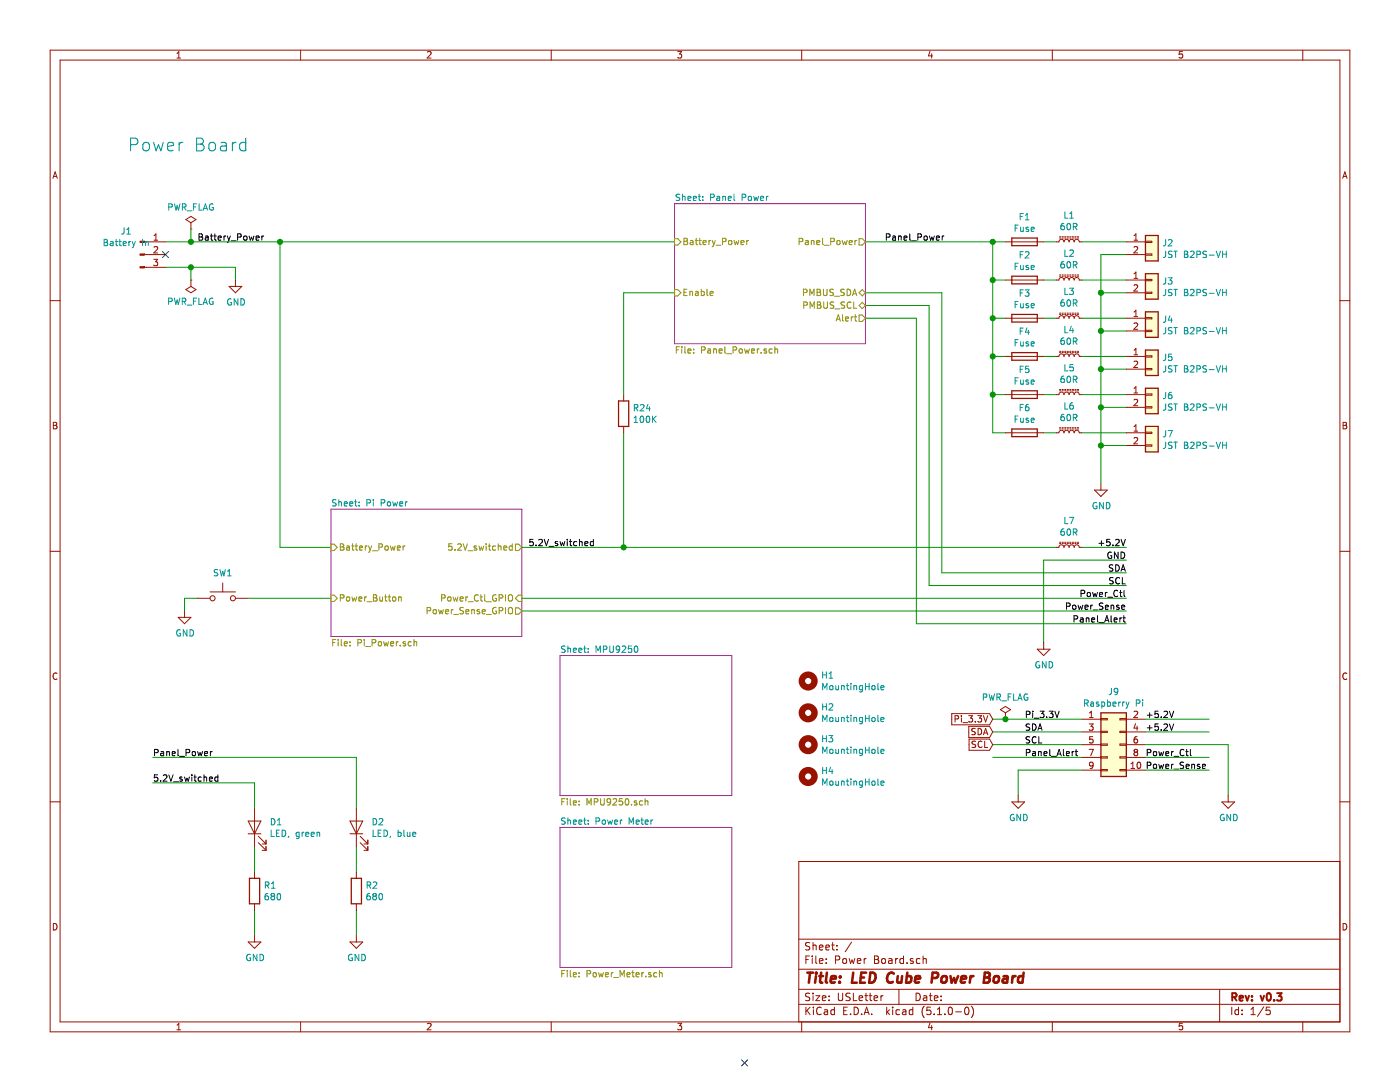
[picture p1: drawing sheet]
EESchema Schematic File Version 4
LIBS:Power Board-cache
EELAYER 29 0
EELAYER END
$Descr USLetter 11000 8500
encoding utf-8
Sheet 1 5
Title "LED Cube Power Board"
Date ""
Rev "v0.3"
Comp ""
Comment1 ""
Comment2 ""
Comment3 ""
Comment4 ""
$EndDescr
$Comp
L power:PWR_FLAG #FLG01
U 1 1
P 1500 1800
F 0 "#FLG01" H 1500 1875 50  0001 C CNN
F 1 "PWR_FLAG" H 1500 1973 50  0000 C CNN
F 2 "" H 1500 1800 50  0001 C CNN
F 3 "~" H 1500 1800 50  0001 C CNN
	1    1500 1800
	1    0    0    -1  
$EndComp
$Comp
L power:PWR_FLAG #FLG02
U 1 1
P 1500 2200
F 0 "#FLG02" H 1500 2275 50  0001 C CNN
F 1 "PWR_FLAG" H 1500 2373 50  0000 C CNN
F 2 "" H 1500 2200 50  0001 C CNN
F 3 "~" H 1500 2200 50  0001 C CNN
	1    1500 2200
	-1   0    0    1   
$EndComp
Wire Wire Line
	1300 2100 1500 2100
Wire Wire Line
	1500 2100 1500 2200
Wire Wire Line
	1300 1900 1500 1900
Wire Wire Line
	1500 1900 1500 1800
Wire Wire Line
	1500 2100 1850 2100
Wire Wire Line
	1850 2100 1850 2200
Connection ~ 1500 2100
$Comp
L power:GND #PWR02
U 1 1
P 1850 2200
F 0 "#PWR02" H 1850 1950 50  0001 C CNN
F 1 "GND" H 1855 2027 50  0000 C CNN
F 2 "" H 1850 2200 50  0001 C CNN
F 3 "" H 1850 2200 50  0001 C CNN
	1    1850 2200
	1    0    0    -1  
$EndComp
Wire Wire Line
	2200 1900 2200 4300
Connection ~ 1500 1900
$Comp
L power:GND #PWR01
U 1 1
P 1450 4800
F 0 "#PWR01" H 1450 4550 50  0001 C CNN
F 1 "GND" H 1455 4627 50  0000 C CNN
F 2 "" H 1450 4800 50  0001 C CNN
F 3 "" H 1450 4800 50  0001 C CNN
	1    1450 4800
	1    0    0    -1  
$EndComp
Wire Wire Line
	1550 4700 1450 4700
Wire Wire Line
	1450 4700 1450 4800
Wire Wire Line
	8850 4300 8500 4300
Wire Wire Line
	8850 4400 8200 4400
Wire Wire Line
	8200 4400 8200 5050
$Comp
L power:GND #PWR05
U 1 1
P 8200 5050
F 0 "#PWR05" H 8200 4800 50  0001 C CNN
F 1 "GND" H 8205 4877 50  0000 C CNN
F 2 "" H 8200 5050 50  0001 C CNN
F 3 "" H 8200 5050 50  0001 C CNN
	1    8200 5050
	1    0    0    -1  
$EndComp
Wire Wire Line
	2600 4300 2200 4300
Wire Wire Line
	1950 4700 2600 4700
$Sheet
S 2600 4000 1500 1000
U 5C958DBD
F0 "Pi Power" 50
F1 "Pi_Power.sch" 50
F2 "Power_Ctl_GPIO" I R 4100 4700 50 
F3 "Power_Sense_GPIO" O R 4100 4800 50 
F4 "Power_Button" I L 2600 4700 50 
F5 "5.2V_switched" O R 4100 4300 50 
F6 "Battery_Power" I L 2600 4300 50 
$EndSheet
Wire Wire Line
	4900 4300 4900 3400
Text Label 8850 4300 2    50   ~ 0
+5.2V
Text Label 8850 4400 2    50   ~ 0
GND
Text Label 8850 4500 2    50   ~ 0
SDA
Text Label 8850 4600 2    50   ~ 0
SCL
Text Label 8850 4700 2    50   ~ 0
Power_Ctl
Text Label 8850 4800 2    50   ~ 0
Power_Sense
Wire Wire Line
	2000 6350 2000 6150
Wire Wire Line
	2000 6650 2000 6850
Wire Wire Line
	2000 7150 2000 7350
$Comp
L power:GND #PWR?
U 1 1
P 2000 7350
AR Path="/5C958DBD/5CC4DF21" Ref="#PWR?"  Part="1" 
AR Path="/5CC4DF21" Ref="#PWR03"  Part="1" 
F 0 "#PWR03" H 2000 7100 50  0001 C CNN
F 1 "GND" H 2005 7177 50  0000 C CNN
F 2 "" H 2000 7350 50  0001 C CNN
F 3 "" H 2000 7350 50  0001 C CNN
	1    2000 7350
	1    0    0    -1  
$EndComp
Text Label 4150 4300 0    50   ~ 0
5.2V_switched
Text Label 1550 1900 0    50   ~ 0
Battery_Power
Wire Wire Line
	2800 6350 2800 5950
Wire Wire Line
	2800 6650 2800 6850
Wire Wire Line
	2800 7150 2800 7350
$Comp
L power:GND #PWR?
U 1 1
P 2800 7350
AR Path="/5C958DBD/5C9C846C" Ref="#PWR?"  Part="1" 
AR Path="/5C9C846C" Ref="#PWR04"  Part="1" 
F 0 "#PWR04" H 2800 7100 50  0001 C CNN
F 1 "GND" H 2805 7177 50  0000 C CNN
F 2 "" H 2800 7350 50  0001 C CNN
F 3 "" H 2800 7350 50  0001 C CNN
	1    2800 7350
	1    0    0    -1  
$EndComp
Wire Wire Line
	1200 6150 2000 6150
Wire Wire Line
	2800 5950 1200 5950
Text Label 1200 5950 0    50   ~ 0
Panel_Power
Text Label 1200 6150 0    50   ~ 0
5.2V_switched
Wire Wire Line
	8850 2000 8650 2000
Wire Wire Line
	8650 2000 8650 2300
Wire Wire Line
	8850 2300 8650 2300
Connection ~ 8650 2300
Wire Wire Line
	8650 2300 8650 2600
Wire Wire Line
	8850 2600 8650 2600
Connection ~ 8650 2600
Wire Wire Line
	8650 2600 8650 2900
Wire Wire Line
	8850 2900 8650 2900
Connection ~ 8650 2900
Wire Wire Line
	8650 2900 8650 3200
Wire Wire Line
	8850 3200 8650 3200
Connection ~ 8650 3200
Wire Wire Line
	8650 3200 8650 3500
Wire Wire Line
	8850 3500 8650 3500
Connection ~ 8650 3500
Wire Wire Line
	8650 3500 8650 3800
$Comp
L power:GND #PWR06
U 1 1
P 8650 3800
F 0 "#PWR06" H 8650 3550 50  0001 C CNN
F 1 "GND" H 8655 3627 50  0000 C CNN
F 2 "" H 8650 3800 50  0001 C CNN
F 3 "" H 8650 3800 50  0001 C CNN
	1    8650 3800
	1    0    0    -1  
$EndComp
Wire Wire Line
	8850 1900 8500 1900
Wire Wire Line
	8850 3400 8500 3400
Wire Wire Line
	7900 1900 7800 1900
Wire Wire Line
	7800 1900 7800 2200
Wire Wire Line
	7800 3400 7900 3400
Connection ~ 2200 1900
Wire Wire Line
	8850 3100 8500 3100
Wire Wire Line
	8200 2800 8300 2800
Wire Wire Line
	8850 2500 8500 2500
Wire Wire Line
	8850 2200 8500 2200
Wire Wire Line
	7900 2200 7800 2200
Connection ~ 7800 2200
Wire Wire Line
	7800 2200 7800 2500
Wire Wire Line
	7800 2500 7900 2500
Connection ~ 7800 2500
Wire Wire Line
	7800 2500 7800 2800
Wire Wire Line
	7900 2800 7800 2800
Connection ~ 7800 2800
Wire Wire Line
	7800 2800 7800 3100
Wire Wire Line
	7800 3100 7900 3100
Connection ~ 7800 3100
Wire Wire Line
	7800 3100 7800 3400
Connection ~ 4900 4300
Text Notes 1000 1200 0    100  ~ 0
Power Board
Text Label 8850 4900 2    50   ~ 0
Panel_Alert
Connection ~ 7800 1900
Wire Wire Line
	4900 4300 4100 4300
Wire Wire Line
	1500 1900 2200 1900
Wire Wire Line
	7200 4900 8850 4900
Wire Wire Line
	7200 2500 7200 4900
Wire Wire Line
	6800 2500 7200 2500
Wire Wire Line
	2200 1900 5300 1900
Text Label 6950 1900 0    50   ~ 0
Panel_Power
Wire Wire Line
	6800 1900 7800 1900
Wire Wire Line
	8300 4300 4900 4300
Wire Wire Line
	7300 2400 6800 2400
Wire Wire Line
	8850 4500 7400 4500
Wire Wire Line
	7300 4600 8850 4600
Wire Wire Line
	4100 4800 8850 4800
Wire Wire Line
	8850 4700 4100 4700
Wire Wire Line
	7300 4600 7300 2400
Wire Wire Line
	7400 2300 7400 4500
Wire Wire Line
	6800 2300 7400 2300
Wire Wire Line
	4900 2300 5300 2300
$Sheet
S 5300 1600 1500 1100
U 5C9A7F1E
F0 "Panel Power" 50
F1 "Panel_Power.sch" 50
F2 "Battery_Power" I L 5300 1900 50 
F3 "Enable" I L 5300 2300 50 
F4 "PMBUS_SCL" B R 6800 2400 50 
F5 "PMBUS_SDA" B R 6800 2300 50 
F6 "Panel_Power" O R 6800 1900 50 
F7 "Alert" O R 6800 2500 50 
$EndSheet
Wire Wire Line
	8300 1900 8200 1900
Wire Wire Line
	8300 2200 8200 2200
Wire Wire Line
	8300 2500 8200 2500
Wire Wire Line
	8500 2800 8850 2800
Wire Wire Line
	8300 3100 8200 3100
Wire Wire Line
	8300 3400 8200 3400
$Comp
L Device:L_Core_Ferrite_Small L1
U 1 1
P 8400 1900
F 0 "L1" V 8605 1900 50  0000 C CNN
F 1 "60R" V 8514 1900 50  0000 C CNN
F 2 "Inductor_SMD:L_1206_3216Metric" H 8400 1900 50  0001 C CNN
F 3 "https://ds.yuden.co.jp/TYCOMPAS/ut/detail?pn=FBMJ3216HM600-T%20%20&u=M" H 8400 1900 50  0001 C CNN
F 4 "587-1770-1-ND" H 0   0   50  0001 C CNN "Digikey No."
F 5 "Taiyo Yuden" H 0   0   50  0001 C CNN "Manufacturer"
F 6 "FBMJ3216HM600-T" H 0   0   50  0001 C CNN "Part No."
	1    8400 1900
	0    -1   -1   0   
$EndComp
$Comp
L Device:Fuse F6
U 1 1
P 8050 3400
F 0 "F6" V 7853 3400 50  0000 C CNN
F 1 "Fuse" V 7944 3400 50  0000 C CNN
F 2 "Power_Board:Fuse_1206_3216Metric" V 7980 3400 50  0001 C CNN
F 3 "~" H 8050 3400 50  0001 C CNN
F 4 "F9967CT-ND" H -300 1950 50  0001 C CNN "Digikey No."
F 5 "Littelfuse" H -300 1950 50  0001 C CNN "Manufacturer"
F 6 "NANOSMD400LR-C-2" H -300 1950 50  0001 C CNN "Part No."
	1    8050 3400
	0    1    1    0   
$EndComp
$Comp
L Device:Fuse F5
U 1 1
P 8050 3100
F 0 "F5" V 7853 3100 50  0000 C CNN
F 1 "Fuse" V 7944 3100 50  0000 C CNN
F 2 "Power_Board:Fuse_1206_3216Metric" V 7980 3100 50  0001 C CNN
F 3 "~" H 8050 3100 50  0001 C CNN
F 4 "F9967CT-ND" H -300 1650 50  0001 C CNN "Digikey No."
F 5 "Littelfuse" H -300 1650 50  0001 C CNN "Manufacturer"
F 6 "NANOSMD400LR-C-2" H -300 1650 50  0001 C CNN "Part No."
	1    8050 3100
	0    1    1    0   
$EndComp
$Comp
L Device:Fuse F4
U 1 1
P 8050 2800
F 0 "F4" V 7853 2800 50  0000 C CNN
F 1 "Fuse" V 7944 2800 50  0000 C CNN
F 2 "Power_Board:Fuse_1206_3216Metric" V 7980 2800 50  0001 C CNN
F 3 "~" H 8050 2800 50  0001 C CNN
F 4 "F9967CT-ND" H -300 1350 50  0001 C CNN "Digikey No."
F 5 "Littelfuse" H -300 1350 50  0001 C CNN "Manufacturer"
F 6 "NANOSMD400LR-C-2" H -300 1350 50  0001 C CNN "Part No."
	1    8050 2800
	0    1    1    0   
$EndComp
$Comp
L Device:Fuse F3
U 1 1
P 8050 2500
F 0 "F3" V 7853 2500 50  0000 C CNN
F 1 "Fuse" V 7944 2500 50  0000 C CNN
F 2 "Power_Board:Fuse_1206_3216Metric" V 7980 2500 50  0001 C CNN
F 3 "~" H 8050 2500 50  0001 C CNN
F 4 "F9967CT-ND" H -300 1050 50  0001 C CNN "Digikey No."
F 5 "Littelfuse" H -300 1050 50  0001 C CNN "Manufacturer"
F 6 "NANOSMD400LR-C-2" H -300 1050 50  0001 C CNN "Part No."
	1    8050 2500
	0    1    1    0   
$EndComp
$Comp
L Device:Fuse F2
U 1 1
P 8050 2200
F 0 "F2" V 7853 2200 50  0000 C CNN
F 1 "Fuse" V 7944 2200 50  0000 C CNN
F 2 "Power_Board:Fuse_1206_3216Metric" V 7980 2200 50  0001 C CNN
F 3 "~" H 8050 2200 50  0001 C CNN
F 4 "F9967CT-ND" H -300 750 50  0001 C CNN "Digikey No."
F 5 "Littelfuse" H -300 750 50  0001 C CNN "Manufacturer"
F 6 "NANOSMD400LR-C-2" H -300 750 50  0001 C CNN "Part No."
	1    8050 2200
	0    1    1    0   
$EndComp
$Comp
L Device:Fuse F1
U 1 1
P 8050 1900
F 0 "F1" V 7853 1900 50  0000 C CNN
F 1 "Fuse" V 7944 1900 50  0000 C CNN
F 2 "Power_Board:Fuse_1206_3216Metric" V 7980 1900 50  0001 C CNN
F 3 "~" H 8050 1900 50  0001 C CNN
F 4 "F9967CT-ND" H -300 450 50  0001 C CNN "Digikey No."
F 5 "Littelfuse" H -300 450 50  0001 C CNN "Manufacturer"
F 6 "NANOSMD400LR-C-2" H -300 450 50  0001 C CNN "Part No."
	1    8050 1900
	0    1    1    0   
$EndComp
$Comp
L Connector_Generic:Conn_01x02 J7
U 1 1
P 9050 3400
F 0 "J7" H 9130 3392 50  0000 L CNN
F 1 "JST B2PS-VH" H 9130 3301 50  0000 L CNN
F 2 "Power_Board:JST_VH_B2PS-VH_1x02_P3.96mm_Horizontal" H 9050 3400 50  0001 C CNN
F 3 "~" H 9050 3400 50  0001 C CNN
F 4 "455-1648-ND" H -50 1950 50  0001 C CNN "Digikey No."
F 5 "JST" H -50 1950 50  0001 C CNN "Manufacturer"
F 6 "B2PS-VH(LF)(SN)" H -50 1950 50  0001 C CNN "Part No."
	1    9050 3400
	1    0    0    -1  
$EndComp
$Comp
L Connector_Generic:Conn_01x02 J6
U 1 1
P 9050 3100
F 0 "J6" H 9130 3092 50  0000 L CNN
F 1 "JST B2PS-VH" H 9130 3001 50  0000 L CNN
F 2 "Power_Board:JST_VH_B2PS-VH_1x02_P3.96mm_Horizontal" H 9050 3100 50  0001 C CNN
F 3 "~" H 9050 3100 50  0001 C CNN
F 4 "455-1648-ND" H -50 1650 50  0001 C CNN "Digikey No."
F 5 "JST" H -50 1650 50  0001 C CNN "Manufacturer"
F 6 "B2PS-VH(LF)(SN)" H -50 1650 50  0001 C CNN "Part No."
	1    9050 3100
	1    0    0    -1  
$EndComp
$Comp
L Connector_Generic:Conn_01x02 J5
U 1 1
P 9050 2800
F 0 "J5" H 9130 2792 50  0000 L CNN
F 1 "JST B2PS-VH" H 9130 2701 50  0000 L CNN
F 2 "Power_Board:JST_VH_B2PS-VH_1x02_P3.96mm_Horizontal" H 9050 2800 50  0001 C CNN
F 3 "~" H 9050 2800 50  0001 C CNN
F 4 "455-1648-ND" H -50 1350 50  0001 C CNN "Digikey No."
F 5 "JST" H -50 1350 50  0001 C CNN "Manufacturer"
F 6 "B2PS-VH(LF)(SN)" H -50 1350 50  0001 C CNN "Part No."
	1    9050 2800
	1    0    0    -1  
$EndComp
$Comp
L Connector_Generic:Conn_01x02 J4
U 1 1
P 9050 2500
F 0 "J4" H 9130 2492 50  0000 L CNN
F 1 "JST B2PS-VH" H 9130 2401 50  0000 L CNN
F 2 "Power_Board:JST_VH_B2PS-VH_1x02_P3.96mm_Horizontal" H 9050 2500 50  0001 C CNN
F 3 "~" H 9050 2500 50  0001 C CNN
F 4 "455-1648-ND" H -50 1050 50  0001 C CNN "Digikey No."
F 5 "JST" H -50 1050 50  0001 C CNN "Manufacturer"
F 6 "B2PS-VH(LF)(SN)" H -50 1050 50  0001 C CNN "Part No."
	1    9050 2500
	1    0    0    -1  
$EndComp
$Comp
L Connector_Generic:Conn_01x02 J3
U 1 1
P 9050 2200
F 0 "J3" H 9130 2192 50  0000 L CNN
F 1 "JST B2PS-VH" H 9130 2101 50  0000 L CNN
F 2 "Power_Board:JST_VH_B2PS-VH_1x02_P3.96mm_Horizontal" H 9050 2200 50  0001 C CNN
F 3 "~" H 9050 2200 50  0001 C CNN
F 4 "455-1648-ND" H -50 750 50  0001 C CNN "Digikey No."
F 5 "JST" H -50 750 50  0001 C CNN "Manufacturer"
F 6 "B2PS-VH(LF)(SN)" H -50 750 50  0001 C CNN "Part No."
	1    9050 2200
	1    0    0    -1  
$EndComp
$Comp
L Connector_Generic:Conn_01x02 J2
U 1 1
P 9050 1900
F 0 "J2" H 9130 1892 50  0000 L CNN
F 1 "JST B2PS-VH" H 9130 1801 50  0000 L CNN
F 2 "Power_Board:JST_VH_B2PS-VH_1x02_P3.96mm_Horizontal" H 9050 1900 50  0001 C CNN
F 3 "~" H 9050 1900 50  0001 C CNN
F 4 "455-1648-ND" H -50 450 50  0001 C CNN "Digikey No."
F 5 "JST" H -50 450 50  0001 C CNN "Manufacturer"
F 6 "B2PS-VH(LF)(SN)" H -50 450 50  0001 C CNN "Part No."
	1    9050 1900
	1    0    0    -1  
$EndComp
$Comp
L Device:LED D?
U 1 1
P 2800 6500
AR Path="/5C958DBD/5C9C847C" Ref="D?"  Part="1" 
AR Path="/5C9C847C" Ref="D2"  Part="1" 
F 0 "D2" V 2839 6383 50  0000 R CNN
F 1 "LED, blue" V 2748 6383 50  0000 R CNN
F 2 "LED_SMD:LED_0603_1608Metric" H 2800 6500 50  0001 C CNN
F 3 "~" H 2800 6500 50  0001 C CNN
F 4 "Osram" H -4600 3200 50  0001 C CNN "Manufacturer"
F 5 "LB Q39G-L2N2-35-1" H -4600 3200 50  0001 C CNN "Part No."
F 6 "-" H 0   0   50  0001 C CNN "Digikey No."
	1    2800 6500
	0    -1   -1   0   
$EndComp
$Comp
L Device:R R?
U 1 1
P 2800 7000
AR Path="/5C958DBD/5C9C8474" Ref="R?"  Part="1" 
AR Path="/5C9C8474" Ref="R2"  Part="1" 
F 0 "R2" H 2870 7046 50  0000 L CNN
F 1 "680" H 2870 6955 50  0000 L CNN
F 2 "Resistor_SMD:R_0603_1608Metric_Pad1.05x0.95mm_HandSolder" V 2730 7000 50  0001 C CNN
F 3 "~" H 2800 7000 50  0001 C CNN
F 4 "Yageo" H -4600 3200 50  0001 C CNN "Manufacturer"
F 5 "RC0603JR-07680R" H -4600 3200 50  0001 C CNN "Part No."
F 6 "-" H 0   0   50  0001 C CNN "Digikey No."
	1    2800 7000
	1    0    0    -1  
$EndComp
$Comp
L Device:LED D?
U 1 1
P 2000 6500
AR Path="/5C958DBD/5CC4DF31" Ref="D?"  Part="1" 
AR Path="/5CC4DF31" Ref="D1"  Part="1" 
F 0 "D1" V 2039 6383 50  0000 R CNN
F 1 "LED, green" V 1948 6383 50  0000 R CNN
F 2 "LED_SMD:LED_0603_1608Metric" H 2000 6500 50  0001 C CNN
F 3 "~" H 2000 6500 50  0001 C CNN
F 4 "Osram" H -5400 3200 50  0001 C CNN "Manufacturer"
F 5 "LG Q971-KN-1" H -5400 3200 50  0001 C CNN "Part No."
F 6 "-" H 0   0   50  0001 C CNN "Digikey No."
	1    2000 6500
	0    -1   -1   0   
$EndComp
$Comp
L Device:R R?
U 1 1
P 2000 7000
AR Path="/5C958DBD/5CC4DF29" Ref="R?"  Part="1" 
AR Path="/5CC4DF29" Ref="R1"  Part="1" 
F 0 "R1" H 2070 7046 50  0000 L CNN
F 1 "680" H 2070 6955 50  0000 L CNN
F 2 "Resistor_SMD:R_0603_1608Metric_Pad1.05x0.95mm_HandSolder" V 1930 7000 50  0001 C CNN
F 3 "~" H 2000 7000 50  0001 C CNN
F 4 "Yageo" H -5400 3200 50  0001 C CNN "Manufacturer"
F 5 "RC0603JR-07680R" H -5400 3200 50  0001 C CNN "Part No."
F 6 "-" H 0   0   50  0001 C CNN "Digikey No."
	1    2000 7000
	1    0    0    -1  
$EndComp
$Comp
L Switch:SW_Push SW1
U 1 1
P 1750 4700
AR Path="/5C990069" Ref="SW1"  Part="1" 
AR Path="/5C958DBD/5C990069" Ref="SW?"  Part="1" 
F 0 "SW1" H 1750 4900 50  0000 C CNN
F 1 "SW_Push" H 1750 4894 50  0001 C CNN
F 2 "Power_Board:PTS645-Vx-39-2" H 1750 4900 50  0001 C CNN
F 3 "~" H 1750 4900 50  0001 C CNN
F 4 "CKN10053-ND" H -2000 350 50  0001 C CNN "Digikey No."
F 5 "C&K" H -2000 350 50  0001 C CNN "Manufacturer"
F 6 "PTS645VK39-2 LFS" H -2000 350 50  0001 C CNN "Part No."
	1    1750 4700
	1    0    0    -1  
$EndComp
$Comp
L Connector:Conn_01x03_Male J1
U 1 1
P 1100 2000
F 0 "J1" H 992 2185 50  0000 C CNN
F 1 "Battery In" H 992 2094 50  0000 C CNN
F 2 "Power_Board:JST_VH_B3PS-VH_1x03_P3.96mm_Horizontal" H 1100 2000 50  0001 C CNN
F 3 "https://www.molex.com/pdm_docs/sd/436500205_sd.pdf" H 1100 2000 50  0001 C CNN
F 4 "WM17581-ND" H -650 -750 50  0001 C CNN "Digikey No."
F 5 "Molex" H -650 -750 50  0001 C CNN "Manufacturer"
F 6 "43650-0205" H -650 -750 50  0001 C CNN "Part No."
	1    1100 2000
	1    0    0    -1  
$EndComp
$Comp
L Connector_Generic:Conn_02x05_Odd_Even J9
U 1 1
P 8700 5850
F 0 "J9" H 8750 6267 50  0000 C CNN
F 1 "Raspberry Pi" H 8750 6176 50  0000 C CNN
F 2 "Connector_JST:JST_PUD_S10B-PUDSS-1_2x05_P2.00mm_Horizontal" H 8700 5850 50  0001 C CNN
F 3 "~" H 8700 5850 50  0001 C CNN
F 4 "455-2486-ND" H 0   0   50  0001 C CNN "Digikey No."
F 5 "JST" H 0   0   50  0001 C CNN "Manufacturer"
F 6 "S10B-PUDSS-1(LF)(SN)" H 0   0   50  0001 C CNN "Part No."
	1    8700 5850
	1    0    0    -1  
$EndComp
$Sheet
S 4400 5150 1350 1100
U 5CBBBF0A
F0 "MPU9250" 50
F1 "MPU9250.sch" 50
$EndSheet
Text Label 9000 5650 0    50   ~ 0
+5.2V
Text Label 9000 5750 0    50   ~ 0
+5.2V
Text Label 8050 5650 0    50   ~ 0
Pi_3.3V
Text Label 8050 5750 0    50   ~ 0
SDA
Text Label 8050 5850 0    50   ~ 0
SCL
Text Label 8050 5950 0    50   ~ 0
Panel_Alert
Text Label 9000 5950 0    50   ~ 0
Power_Ctl
Text Label 9000 6050 0    50   ~ 0
Power_Sense
Wire Wire Line
	9000 5650 9500 5650
Wire Wire Line
	9000 5750 9500 5750
Wire Wire Line
	9000 5950 9500 5950
Wire Wire Line
	9000 6050 9500 6050
Wire Wire Line
	9650 5850 9650 6250
Wire Wire Line
	9000 5850 9650 5850
Wire Wire Line
	7800 5650 7900 5650
Wire Wire Line
	7800 5750 8500 5750
Wire Wire Line
	7800 5850 8500 5850
Wire Wire Line
	7800 5950 8500 5950
Wire Wire Line
	8000 6050 8500 6050
Wire Wire Line
	8000 6050 8000 6250
$Comp
L power:GND #PWR0109
U 1 1
P 8000 6250
F 0 "#PWR0109" H 8000 6000 50  0001 C CNN
F 1 "GND" H 8005 6077 50  0000 C CNN
F 2 "" H 8000 6250 50  0001 C CNN
F 3 "" H 8000 6250 50  0001 C CNN
	1    8000 6250
	1    0    0    -1  
$EndComp
$Comp
L power:GND #PWR0110
U 1 1
P 9650 6250
F 0 "#PWR0110" H 9650 6000 50  0001 C CNN
F 1 "GND" H 9655 6077 50  0000 C CNN
F 2 "" H 9650 6250 50  0001 C CNN
F 3 "" H 9650 6250 50  0001 C CNN
	1    9650 6250
	1    0    0    -1  
$EndComp
NoConn ~ 1300 2000
NoConn ~ 5850 8350
Text GLabel 7800 5650 0    50   Input ~ 0
Pi_3.3V
Text GLabel 7800 5750 0    50   Input ~ 0
SDA
Text GLabel 7800 5850 0    50   Input ~ 0
SCL
$Comp
L power:PWR_FLAG #FLG0101
U 1 1
P 7900 5650
F 0 "#FLG0101" H 7900 5725 50  0001 C CNN
F 1 "PWR_FLAG" H 7900 5823 50  0000 C CNN
F 2 "" H 7900 5650 50  0001 C CNN
F 3 "~" H 7900 5650 50  0001 C CNN
	1    7900 5650
	1    0    0    -1  
$EndComp
Connection ~ 7900 5650
Wire Wire Line
	7900 5650 8500 5650
$Sheet
S 4400 6500 1350 1100
U 5CB541CC
F0 "Power Meter" 50
F1 "Power_Meter.sch" 50
$EndSheet
$Comp
L Device:R R24
U 1 1
P 4900 3250
F 0 "R24" H 4970 3296 50  0000 L CNN
F 1 "100K" H 4970 3205 50  0000 L CNN
F 2 "Resistor_SMD:R_0603_1608Metric" V 4830 3250 50  0001 C CNN
F 3 "~" H 4900 3250 50  0001 C CNN
F 4 "-" H 0   0   50  0001 C CNN "Digikey No."
F 5 "Yageo" H 0   0   50  0001 C CNN "Manufacturer"
F 6 "RC0603JR-07100K" H 0   0   50  0001 C CNN "Part No."
	1    4900 3250
	1    0    0    -1  
$EndComp
Wire Wire Line
	4900 3100 4900 2300
$Comp
L Device:L_Core_Ferrite_Small L2
U 1 1
P 8400 2200
F 0 "L2" V 8605 2200 50  0000 C CNN
F 1 "60R" V 8514 2200 50  0000 C CNN
F 2 "Inductor_SMD:L_1206_3216Metric" H 8400 2200 50  0001 C CNN
F 3 "https://ds.yuden.co.jp/TYCOMPAS/ut/detail?pn=FBMJ3216HM600-T%20%20&u=M" H 8400 2200 50  0001 C CNN
F 4 "587-1770-1-ND" H 0   300 50  0001 C CNN "Digikey No."
F 5 "Taiyo Yuden" H 0   300 50  0001 C CNN "Manufacturer"
F 6 "FBMJ3216HM600-T" H 0   300 50  0001 C CNN "Part No."
	1    8400 2200
	0    -1   -1   0   
$EndComp
$Comp
L Device:L_Core_Ferrite_Small L3
U 1 1
P 8400 2500
F 0 "L3" V 8605 2500 50  0000 C CNN
F 1 "60R" V 8514 2500 50  0000 C CNN
F 2 "Inductor_SMD:L_1206_3216Metric" H 8400 2500 50  0001 C CNN
F 3 "https://ds.yuden.co.jp/TYCOMPAS/ut/detail?pn=FBMJ3216HM600-T%20%20&u=M" H 8400 2500 50  0001 C CNN
F 4 "587-1770-1-ND" H 0   600 50  0001 C CNN "Digikey No."
F 5 "Taiyo Yuden" H 0   600 50  0001 C CNN "Manufacturer"
F 6 "FBMJ3216HM600-T" H 0   600 50  0001 C CNN "Part No."
	1    8400 2500
	0    -1   -1   0   
$EndComp
$Comp
L Device:L_Core_Ferrite_Small L4
U 1 1
P 8400 2800
F 0 "L4" V 8605 2800 50  0000 C CNN
F 1 "60R" V 8514 2800 50  0000 C CNN
F 2 "Inductor_SMD:L_1206_3216Metric" H 8400 2800 50  0001 C CNN
F 3 "https://ds.yuden.co.jp/TYCOMPAS/ut/detail?pn=FBMJ3216HM600-T%20%20&u=M" H 8400 2800 50  0001 C CNN
F 4 "587-1770-1-ND" H 0   900 50  0001 C CNN "Digikey No."
F 5 "Taiyo Yuden" H 0   900 50  0001 C CNN "Manufacturer"
F 6 "FBMJ3216HM600-T" H 0   900 50  0001 C CNN "Part No."
	1    8400 2800
	0    -1   -1   0   
$EndComp
$Comp
L Device:L_Core_Ferrite_Small L5
U 1 1
P 8400 3100
F 0 "L5" V 8605 3100 50  0000 C CNN
F 1 "60R" V 8514 3100 50  0000 C CNN
F 2 "Inductor_SMD:L_1206_3216Metric" H 8400 3100 50  0001 C CNN
F 3 "https://ds.yuden.co.jp/TYCOMPAS/ut/detail?pn=FBMJ3216HM600-T%20%20&u=M" H 8400 3100 50  0001 C CNN
F 4 "587-1770-1-ND" H 0   1200 50  0001 C CNN "Digikey No."
F 5 "Taiyo Yuden" H 0   1200 50  0001 C CNN "Manufacturer"
F 6 "FBMJ3216HM600-T" H 0   1200 50  0001 C CNN "Part No."
	1    8400 3100
	0    -1   -1   0   
$EndComp
$Comp
L Device:L_Core_Ferrite_Small L6
U 1 1
P 8400 3400
F 0 "L6" V 8605 3400 50  0000 C CNN
F 1 "60R" V 8514 3400 50  0000 C CNN
F 2 "Inductor_SMD:L_1206_3216Metric" H 8400 3400 50  0001 C CNN
F 3 "https://ds.yuden.co.jp/TYCOMPAS/ut/detail?pn=FBMJ3216HM600-T%20%20&u=M" H 8400 3400 50  0001 C CNN
F 4 "587-1770-1-ND" H 0   1500 50  0001 C CNN "Digikey No."
F 5 "Taiyo Yuden" H 0   1500 50  0001 C CNN "Manufacturer"
F 6 "FBMJ3216HM600-T" H 0   1500 50  0001 C CNN "Part No."
	1    8400 3400
	0    -1   -1   0   
$EndComp
$Comp
L Device:L_Core_Ferrite_Small L7
U 1 1
P 8400 4300
F 0 "L7" V 8605 4300 50  0000 C CNN
F 1 "60R" V 8514 4300 50  0000 C CNN
F 2 "Inductor_SMD:L_1206_3216Metric" H 8400 4300 50  0001 C CNN
F 3 "https://ds.yuden.co.jp/TYCOMPAS/ut/detail?pn=FBMJ3216HM600-T%20%20&u=M" H 8400 4300 50  0001 C CNN
F 4 "587-1770-1-ND" H 0   2400 50  0001 C CNN "Digikey No."
F 5 "Taiyo Yuden" H 0   2400 50  0001 C CNN "Manufacturer"
F 6 "FBMJ3216HM600-T" H 0   2400 50  0001 C CNN "Part No."
	1    8400 4300
	0    -1   -1   0   
$EndComp
$Comp
L Mechanical:MountingHole H1
U 1 1
P 6350 5350
F 0 "H1" H 6450 5396 50  0000 L CNN
F 1 "MountingHole" H 6450 5305 50  0000 L CNN
F 2 "MountingHole:MountingHole_2.7mm_M2.5" H 6350 5350 50  0001 C CNN
F 3 "~" H 6350 5350 50  0001 C CNN
F 4 "-" H 0   0   50  0001 C CNN "Digikey No."
F 5 "-" H 0   0   50  0001 C CNN "Manufacturer"
F 6 "-" H 0   0   50  0001 C CNN "Part No."
	1    6350 5350
	1    0    0    -1  
$EndComp
$Comp
L Mechanical:MountingHole H2
U 1 1
P 6350 5600
F 0 "H2" H 6450 5646 50  0000 L CNN
F 1 "MountingHole" H 6450 5555 50  0000 L CNN
F 2 "MountingHole:MountingHole_2.7mm_M2.5" H 6350 5600 50  0001 C CNN
F 3 "~" H 6350 5600 50  0001 C CNN
F 4 "-" H 0   0   50  0001 C CNN "Digikey No."
F 5 "-" H 0   0   50  0001 C CNN "Manufacturer"
F 6 "-" H 0   0   50  0001 C CNN "Part No."
	1    6350 5600
	1    0    0    -1  
$EndComp
$Comp
L Mechanical:MountingHole H3
U 1 1
P 6350 5850
F 0 "H3" H 6450 5896 50  0000 L CNN
F 1 "MountingHole" H 6450 5805 50  0000 L CNN
F 2 "MountingHole:MountingHole_2.7mm_M2.5" H 6350 5850 50  0001 C CNN
F 3 "~" H 6350 5850 50  0001 C CNN
F 4 "-" H 0   0   50  0001 C CNN "Digikey No."
F 5 "-" H 0   0   50  0001 C CNN "Manufacturer"
F 6 "-" H 0   0   50  0001 C CNN "Part No."
	1    6350 5850
	1    0    0    -1  
$EndComp
$Comp
L Mechanical:MountingHole H4
U 1 1
P 6350 6100
F 0 "H4" H 6450 6146 50  0000 L CNN
F 1 "MountingHole" H 6450 6055 50  0000 L CNN
F 2 "MountingHole:MountingHole_2.7mm_M2.5" H 6350 6100 50  0001 C CNN
F 3 "~" H 6350 6100 50  0001 C CNN
F 4 "-" H 0   0   50  0001 C CNN "Digikey No."
F 5 "-" H 0   0   50  0001 C CNN "Manufacturer"
F 6 "-" H 0   0   50  0001 C CNN "Part No."
	1    6350 6100
	1    0    0    -1  
$EndComp
$EndSCHEMATC
